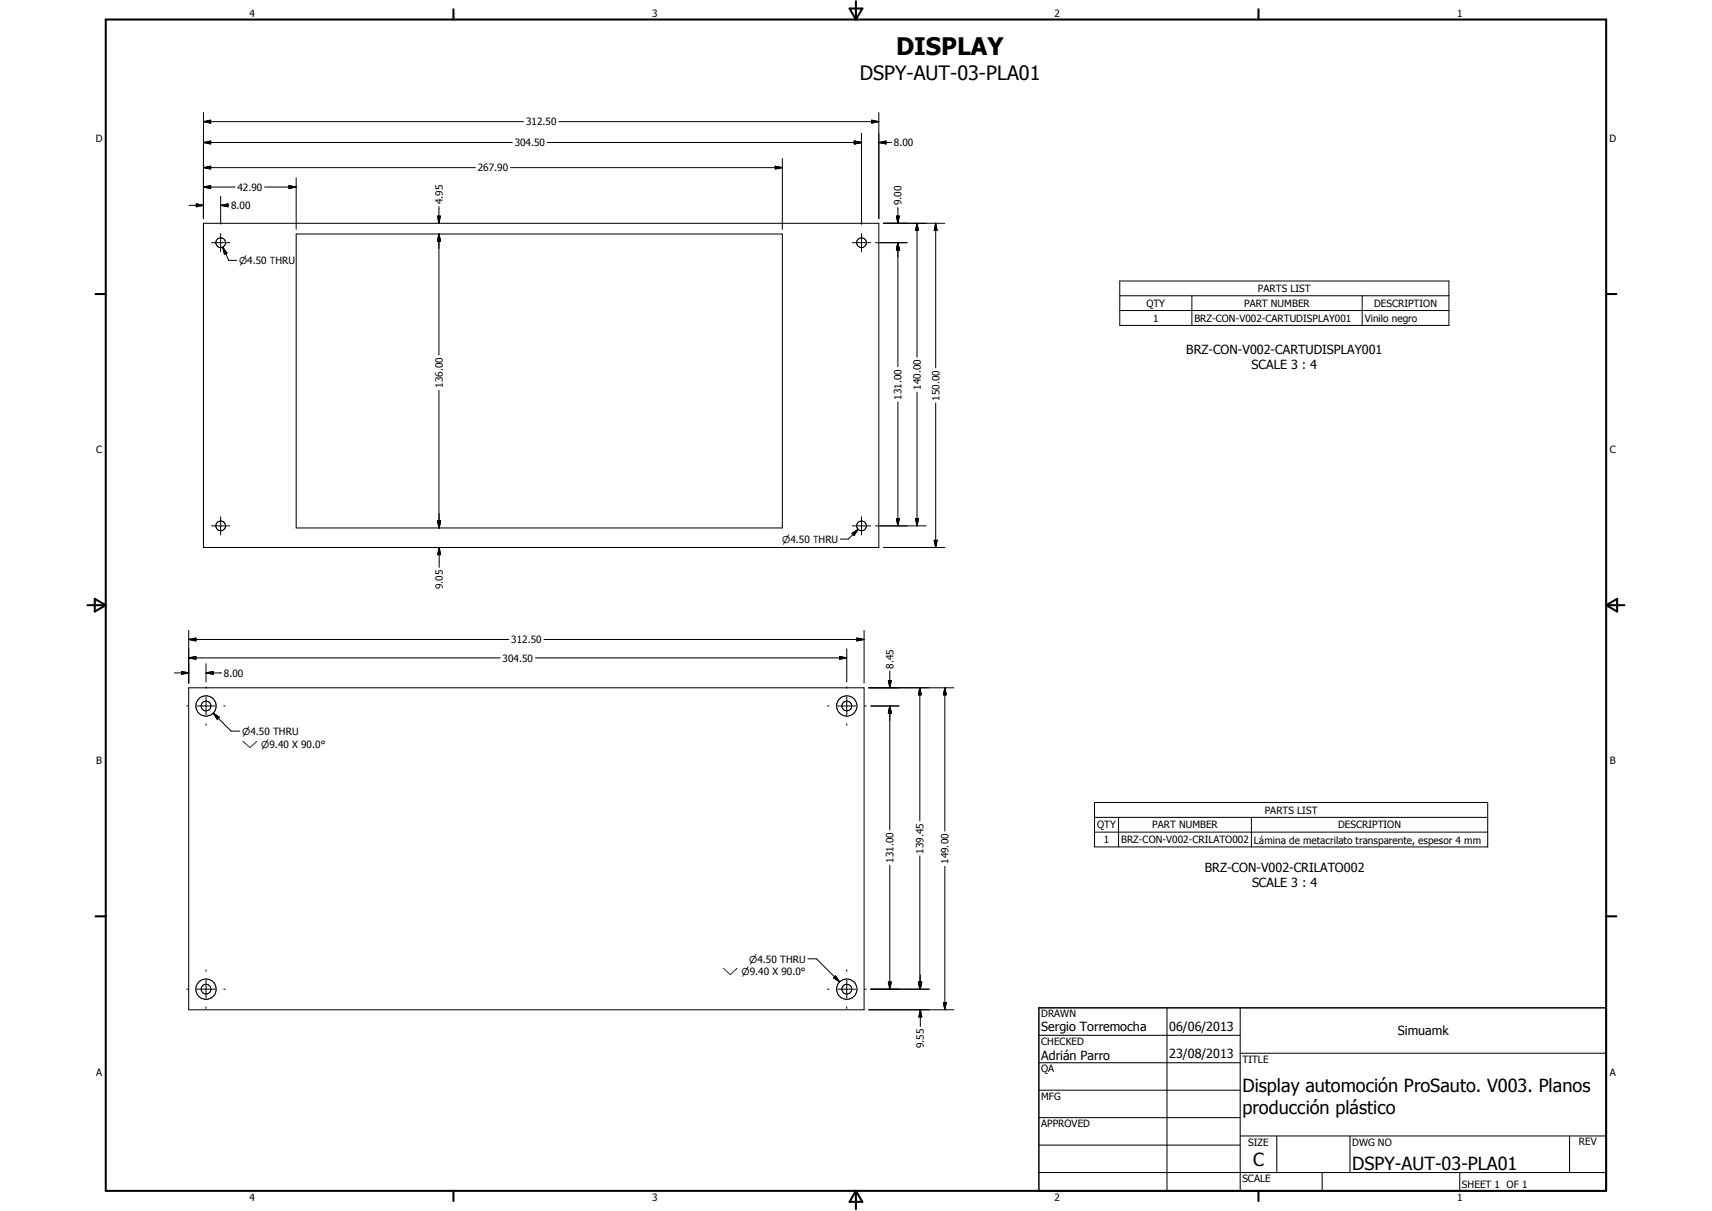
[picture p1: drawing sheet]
<svg xmlns="http://www.w3.org/2000/svg" width="594mm" height="420mm" viewBox="0 0 594 420" stroke-linecap="round" stroke-linejoin="round" font-family="sans-serif">
<g fill="none" stroke="#000" stroke-width=".35">
<path d="M70.6 39v36.9M305 39v36.9M70.6 58.2l2.5-.5v.9zM70.6 42.2l2.5-.5v1zM70.6 49.4l2.5-.5v1.1zM70.6 58.2h94.4M70.6 49.4h107.2M70.6 42.2h111.1M177.2 58.2h94.3M189.9 49.4h109.1M193.9 42.2h111.1M269 57.7l2.5 .5-2.5 .4z"/>
<path d="M271.5 55v24.6M296.5 48.9l2.5 .5-2.5 .6zM299 46.3v31.5M302.5 41.7l2.5 .5-2.5 .5zM305 49.4l2.5-.5v1.1zM305 49.4h4.4M65.6 71.2h5M68.1 70.7l2.5 .5-2.5 .6zM70.6 64.9l2.5-.5v1zM70.6 77.5h234.4v112.4h-234.4zM70.6 64.9h10.9M76.6 71.2l2.5-.5v1.1z"/>
<path d="M76.6 68.1v9.7M76.6 71.2h2.8M91.8 64.9h11M100.2 64.4l2.6 .5-2.6 .5zM100.3 64.4l2.5 .5-2.5 .5zM102.8 61.7v17.9M151.8 75h1l-.5 2.5zM152.3 71.7v5.8M306.5 77.5h21.4M311.1 75h1l-.5 2.5zM311.6 72v5.5M318.2 77.5l.5 2.5h-1z"/>
<path d="M318.2 77.5v46.4M324.7 77.5l.5 2.5h-1zM324.7 77.5v50.1M73.4 84.2h6.3M76.6 81v6.4M77.3 85.8l1.5 2-.9 .4zM77.3 85.8l2.1 4.5h2.7M102.8 81.2h168.7v102h-168.7zM152.3 81.2l.5 2.5h-1zM152.3 81.2v42M295.8 84.2h6.3M299 81v6.4"/>
<path d="M303.8 84.2h10.9M311.6 84.2l.5 2.5h-1zM311.6 84.2v43.1M388.6 97.5h114.2v15.4h-114.2zM388.6 102.6h114.2M388.6 107.7h114.2M413.6 102.6v10.3M472.7 102.6v10.3M152.3 135.4v47.8M311.6 139.4v43.1M318.2 136.1v46.4M324.7 139.8v50.1"/>
<path d="M76.6 179.3v6.3M152.4 178.2v5M299 179.3v6.3M311.1 180h1l-.5 2.5zM317.7 180h1l-.5 2.5zM73.4 182.5h6.3M151.8 180.7h1l-.5 2.5zM151.9 180.7h1l-.5 2.5zM151.9 180.7l.5 2.5M152.3 183.2l-.5-2.5h1.1l-.5 2.5M152.4 189.9l.5 2.5h-1zM152.4 189.9v6.9"/>
<path d="M152.8 180.7l-.5 2.5M295.6 185.1l2.2-1.5-1.4 2.2zM295.8 182.5h6.3M297.8 183.6l-3.4 3.4h-2.8M303.8 182.5h17.6M306.5 189.9h21.4M324.2 187.5h1l-.5 2.4zM65.5 218.7v18.3M299.8 218.7v18.3M60.5 233.5h5M63 233l2.5 .5-2.5 .4zM65.5 221.9l2.5-.5v1z"/>
<path d="M65.5 228.3l2.5-.5v.9zM65.5 238.6h234.3v111.8h-234.3zM65.5 221.9h111.1M65.5 228.3h108.1M71.5 233.5l2.5-.5v.9zM71.5 230.3v6.3M71.5 238.3v.5M71.5 233.5h5.4M185.8 228.3h108M188.8 221.9h111M291.4 227.8l2.4 .5-2.4 .4zM293.8 225.1v11.5"/>
<path d="M293.8 238.3v.5M297.3 221.4l2.5 .5-2.5 .5zM301.4 238.6h29.6M308.3 236.1h1l-.5 2.5zM308.8 232.8v5.8M319.2 238.6l.5 2.5h-1zM319.2 238.6v46.2M327.9 238.6l.5 2.5h-1zM327.9 238.6v49.8M64.8 244.9h.5M68.3 244.9h6.4M71.5 241.8v6.3"/>
<path d="M71.5 251.1v.5M74 247.4l2.1 1.4-.7 .8zM74 247.4l6.2 6.3h3M77.6 244.9h.6M287.1 244.9h.6M290.7 244.9h6.3M293.8 241.8v6.3M293.8 251.1v.5M300 244.9h.6M302.2 244.9h9.7M308.8 244.9l.5 2.5h-1zM308.8 244.9v43.1"/>
<path d="M379.8 278.4h136.4v15.4h-136.4zM319.2 297v46.2M379.8 283.6h136.4M379.8 288.7h136.4M388.1 283.6v10.2M434.2 283.6v10.2M308.8 300.1v43.1M327.9 300.6v49.8M71.5 336.5v.5M280.3 332.7h3l8.1 8M289.3 339.3l.6-.7 1.5 2.1zM293.8 336.5v.5"/>
<path d="M319.4 338.2v5M64.8 343.2h.5M68.3 343.2h6.4M71.5 340v6.4M71.5 349.4v.5M77.6 343.2h.6M287.1 343.2h.6M290.7 343.2h6.3M293.8 340v6.4M293.8 349.4v.5M300 343.2h.6M301.4 350.4h29.6"/>
<path d="M302.2 343.2h20.3M308.3 340.7h1l-.5 2.5zM318.7 340.7h1l-.5 2.5zM318.8 340.7h1.1l-.5 2.5zM318.8 340.7l.6 2.5M319.2 343.2l-.5-2.5h1.2l-.5 2.5M319.4 350.4l.5 2.4h-1.1zM319.4 350.4v5.8M319.7 340.7l-.5 2.5M327.4 347.9h1l-.5 2.5zM360.5 359.2h69.9M405 349.7v63.5"/>
<path d="M430.4 349.7v63.5M360.5 368.7h69.9M360.5 378.2h69.9M430.4 365.4h127M360.5 387.8h69.9M360.5 397.3h69.9M430.4 394.1h127M443.1 394.1v12.7M468.5 394.1v12.7M544.7 394.1v12.7M360.5 406.8h196.9M458.8 406.8v6.4"/>
<path d="M506.6 406.8v6.4"/>
<circle cx="76.6" cy="84.2" r="1.7"/>
<circle cx="299" cy="84.2" r="1.68"/>
<circle cx="76.6" cy="182.4" r="1.69"/>
<circle cx="299" cy="182.5" r="1.69"/>
<circle cx="71.5" cy="244.9" r="3.5"/>
<circle cx="71.5" cy="245" r="1.68"/>
<circle cx="293.8" cy="244.9" r="1.68"/>
<circle cx="293.8" cy="244.9" r="3.5"/>
<circle cx="71.5" cy="343.2" r="3.5"/>
<circle cx="71.5" cy="343.2" r="1.68"/>
<circle cx="293.8" cy="343.2" r="1.69"/>
<circle cx="293.9" cy="343.2" r="3.5"/>
</g>
<g fill="none" stroke="#000" stroke-width=".71">
<path d="M36.7 6.8h520.7v406.4h-520.7zM157.3 3.2v3.6M294.8 3h4.4l-2.2 3.8zM297 .4v6.4M436.7 3.2v3.6M33.1 102h3.6M557.4 102h3.5M30.3 210h6.4M32.9 207.8l3.8 2.2-3.8 2.2zM557.4 210h6.3M557.4 210l3.8-2.2v4.4zM33.1 317.9h3.6"/>
<path d="M557.4 317.9h3.5M157.3 413.2v3.5M297 413.2v6.3M297 413.2l2.2 3.8h-4.4zM436.7 413.2v3.5"/>
</g>
<path d="M360.5 349.7h196.9v63.5h-196.9z" fill="none" stroke="#000" stroke-width=".51"/>
<g fill="#000">
<path d="M70.6 58.2l2.5-.5v.9zM70.6 42.2l2.5-.5v1zM70.6 49.4l2.5-.5v1.1zM269 57.7l2.5 .5-2.5 .4zM296.5 48.9l2.5 .5-2.5 .6zM302.5 41.7l2.5 .5-2.5 .5zM305 49.4l2.5-.5v1.1zM68.1 70.7l2.5 .5-2.5 .6zM70.6 64.9l2.5-.5v1zM76.6 71.2l2.5-.5v1.1zM100.3 64.4l2.5 .5-2.5 .5zM151.8 75h1l-.5 2.5z"/>
<path d="M311.1 75h1l-.5 2.5zM318.2 77.5l.5 2.5h-1zM324.7 77.5l.5 2.5h-1zM77.3 85.8l1.5 2-.9 .4zM152.3 81.2l.5 2.5h-1zM311.6 84.2l.5 2.5h-1zM311.1 180h1l-.5 2.5zM317.7 180h1l-.5 2.5zM151.8 180.7h1l-.5 2.5zM151.9 180.7h1l-.5 2.5zM152.4 189.9l.5 2.5h-1zM295.6 185.1l2.2-1.5-1.4 2.2z"/>
<path d="M324.2 187.5h1l-.5 2.4zM63 233l2.5 .5-2.5 .4zM65.5 221.9l2.5-.5v1zM65.5 228.3l2.5-.5v.9zM71.5 233.5l2.5-.5v.9zM291.4 227.8l2.4 .5-2.4 .4zM297.3 221.4l2.5 .5-2.5 .5zM308.3 236.1h1l-.5 2.5zM74 247.4l2.1 1.4-.7 .8zM308.8 244.9l.5 2.5h-1zM319.2 238.6l.5 2.5h-1zM327.9 238.6l.5 2.5h-1z"/>
<path d="M289.3 339.3l.6-.7 1.5 2.1zM308.3 340.7h1l-.5 2.5zM318.7 340.7h1l-.5 2.5zM318.8 340.7h1.1l-.5 2.5zM319.4 350.4l.5 2.4h-1.1zM327.4 347.9h1l-.5 2.5z"/>
</g>
<text font-size="8.4" x="310.9" y="18.9">DISPLAY</text>
<text font-size="6.9" x="298.4" y="27.6">DSPY-AUT-03-PLA01</text>
<g font-size="6.3">
<text x="431.1" y="379">Display automoción ProSauto. V003. Planos</text>
<text x="431.1" y="386.5">producción plástico</text>
<text x="434.8" y="404.7">C</text>
<text x="469.2" y="406">DSPY-AUT-03-PLA01</text>
</g>
<g font-size="4.4">
<text x="411.6" y="122.9">BRZ-CON-V002-CARTUDISPLAY001</text>
<text x="434.3" y="128.1">SCALE 3 : 4</text>
<text x="418.1" y="302.7">BRZ-CON-V002-CRILATO002</text>
<text x="434.5" y="307.9">SCALE 3 : 4</text>
<text x="361.3" y="357.5">Sergio Torremocha</text>
<text x="405.7" y="357.7">06/06/2013</text>
<text x="485" y="359.2">Simuamk</text>
<text x="361.3" y="367.9">Adrián Parro</text>
<text x="405.7" y="367.2">23/08/2013</text>
</g>
<g font-size="3.5">
<text x="86.6" y="5.8">4</text>
<text x="226.3" y="5.8">3</text>
<text x="365.9" y="5.8">2</text>
<text x="505.6" y="5.8">1</text>
<text x="182.5" y="43.5">312.50</text>
<text x="33.3" y="49.4">D</text>
<text x="178.6" y="50.8">304.50</text>
<text x="310.2" y="50.8">8.00</text>
<text x="558.5" y="49.4">D</text>
<text x="165.8" y="59.4">267.90</text>
<text x="82.4" y="66.2">42.90</text>
<text x="153.6" y="70.9" transform="rotate(-90 153.6 70.9)">4.95</text>
<text x="312.9" y="71.2" transform="rotate(-90 312.9 71.2)">9.00</text>
<text x="80.2" y="72.6">8.00</text>
<text x="436.5" y="101.4">PARTS LIST</text>
<text x="397.8" y="106.5">QTY</text>
<text x="431.7" y="106.5">PART NUMBER</text>
<text x="476.8" y="106.5">DESCRIPTION</text>
<text x="400.1" y="111.6">1</text>
<text x="414.5" y="111.6">BRZ-CON-V002-CARTUDISPLAY001</text>
<text x="473.6" y="111.7">Vinilo negro</text>
<text x="153.6" y="134.6" transform="rotate(-90 153.6 134.6)">136.00</text>
<text x="319.5" y="135.3" transform="rotate(-90 319.5 135.3)">140.00</text>
<text x="312.9" y="138.6" transform="rotate(-90 312.9 138.6)">131.00</text>
<text x="326" y="139" transform="rotate(-90 326 139)">150.00</text>
<text x="33.4" y="157.3">C</text>
<text x="558.6" y="157.3">C</text>
<text x="153.7" y="204.5" transform="rotate(-90 153.7 204.5)">9.05</text>
<text x="177.4" y="223.2">312.50</text>
<text x="174.4" y="229.5">304.50</text>
<text x="310" y="232" transform="rotate(-90 310 232)">8.45</text>
<text x="77.7" y="234.7">8.00</text>
<text x="33.4" y="265.2">B</text>
<text x="558.6" y="265.2">B</text>
<text x="380.7" y="287.4">QTY</text>
<text x="399.8" y="287.4">PART NUMBER</text>
<text x="438.9" y="282.3">PARTS LIST</text>
<text x="464.3" y="287.4">DESCRIPTION</text>
<text x="383" y="292.6">1</text>
<text x="389.1" y="292.6">BRZ-CON-V002-CRILATO002</text>
<text x="435.1" y="292.7">Lámina de metacrilato transparente, espesor 4 mm</text>
<text x="310" y="299.4" transform="rotate(-90 310 299.4)">131.00</text>
<text x="320.5" y="296.2" transform="rotate(-90 320.5 296.2)">139.45</text>
<text x="329.1" y="299.8" transform="rotate(-90 329.1 299.8)">149.00</text>
<text x="361.3" y="353">DRAWN</text>
<text x="320.6" y="363.7" transform="rotate(-90 320.6 363.7)">9.55</text>
<text x="361.3" y="362.5">CHECKED</text>
<text x="431.1" y="368.7">TITLE</text>
<text x="33.4" y="373.2">A</text>
<text x="361.3" y="372.1">QA</text>
<text x="558.6" y="373.2">A</text>
<text x="361.3" y="381.6">MFG</text>
<text x="361.3" y="391.1">APPROVED</text>
<text x="433.1" y="397.5">SIZE</text>
<text x="469.2" y="397.5">DWG NO</text>
<text x="547.9" y="397.4">REV</text>
<text x="431.1" y="410.2">SCALE</text>
<text x="507.3" y="412.3">SHEET 1 OF 1</text>
<text x="86.6" y="416.7">4</text>
<text x="226.3" y="416.7">3</text>
<text x="365.9" y="416.7">2</text>
<text x="505.6" y="416.7">1</text>
</g>
<g font-size="3.3">
<text x="83" y="91.6">n4.50 THRU</text>
<text x="271.4" y="188.3">n4.50 THRU</text>
<text x="84.1" y="254.9">n4.50 THRU</text>
<text x="84.1" y="259.4">w n9.40 X 90.0°</text>
<text x="260" y="334">n4.50 THRU</text>
<text x="250.7" y="338.4">w n9.40 X 90.0°</text>
</g>
</svg>
